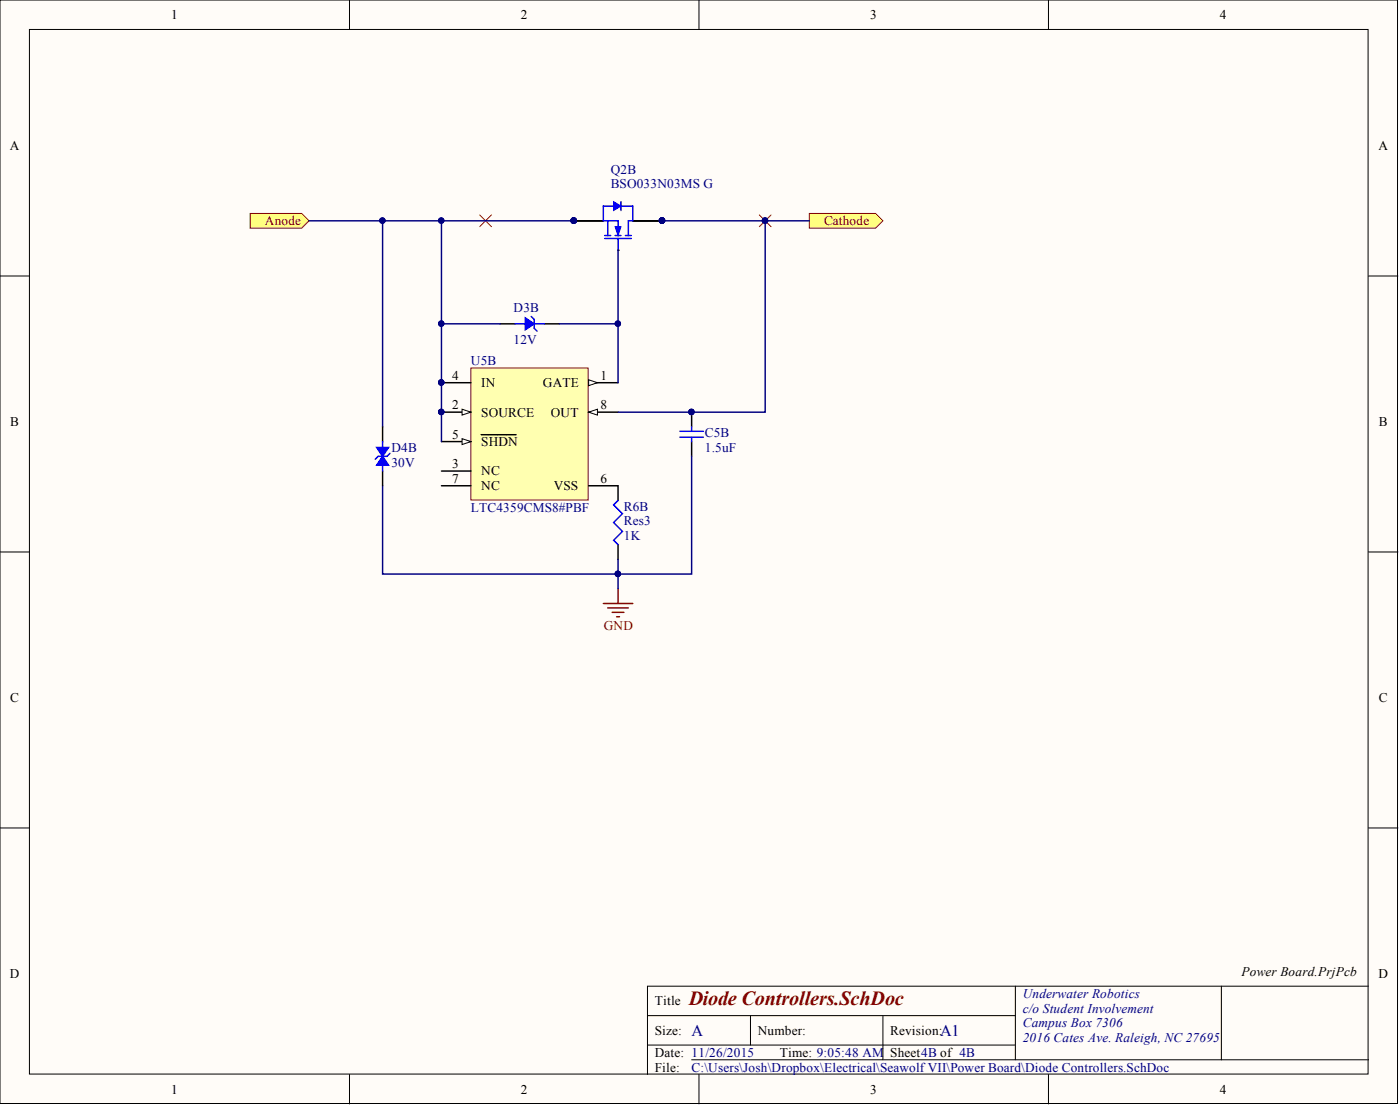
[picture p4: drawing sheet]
<svg xmlns="http://www.w3.org/2000/svg" width="241mm" height="190mm" viewBox="0 0 241 190" stroke-linecap="round" stroke-linejoin="round" font-family="sans-serif">
<g fill="#fffcf8" stroke="#000" stroke-width=".17">
<path d="M0 0h240.9v190.1h-240.9z"/>
<path d="M5.1 5.1h230.7v179.9h-230.7z"/>
</g>
<g fill="none" stroke="#000" stroke-width=".17">
<path d="M60.2 0v5.1M120.5 0v5.1M180.7 0v5.1M0 47.5h5.1M235.9 47.5h5M0 95.1h5.1M235.9 95.1h5M0 142.6h5.1M235.9 142.6h5M111.6 174.9h63.4M129.4 174.9v5.1M152.2 174.9v7.6"/>
<path d="M175 169.9v12.6M210.5 169.9v12.6M235.9 169.9h-124.3v15.2M60.2 185.1v5M111.6 180h63.4M119.2 182.5h116.7M120.5 185.1v5M180.7 185.1v5"/>
</g>
<path d="M81.2 63.4h20.2v22.7h-20.2z" fill="#ffffb0" stroke="#800000" stroke-width=".17"/>
<path d="M101.5 65.9h5" fill="none" stroke="#000" stroke-width=".25"/>
<path d="M101.5 65.4l1.5 .5-1.5 .5z" fill="#fffcf8"/>
<path d="M101.5 65.4l1.5 .5-1.5 .5z" fill="none" stroke="#000" stroke-width=".17"/>
<path d="M76.1 71h5.1M76.1 65.9h5.1M76.1 76.1h5.1M76.1 81.1h5.1" fill="none" stroke="#000" stroke-width=".25"/>
<circle cx="76.1" cy="65.9" r=".47" fill="#000080" stroke="#000080" stroke-width=".17"/>
<path d="M79.6 75.6l1.6 .5-1.6 .5z" fill="#fffcf8"/>
<path d="M79.6 75.6l1.6 .5-1.6 .5z" fill="none" stroke="#000" stroke-width=".17"/>
<path d="M82.9 74.9h6M101.5 71h5M76.1 83.7h5.1M101.5 83.7h5" fill="none" stroke="#000" stroke-width=".25"/>
<path d="M101.5 71l1.5-.5v1z" fill="#fffcf8"/>
<path d="M101.5 71l1.5-.5v1z" fill="none" stroke="#000" stroke-width=".17"/>
<circle cx="76.1" cy="65.9" r=".47" fill="#000080" stroke="#000080" stroke-width=".17"/>
<path d="M43.1 36.8h8.9l1.3 1.2-1.3 1.3h-8.9z" fill-rule="evenodd" fill="#ffff80" stroke="#800000" stroke-width=".17"/>
<path d="M106.5 83.7v2.5M106.5 93.8v2.5" fill="none" stroke="#000" stroke-width=".25"/>
<path d="M106.5 86.2l-.7 .8 1.5 1.5-1.5 1.5 1.5 1.5-1.5 1.5 .7 .8" fill="none" stroke="#00f" stroke-width=".25"/>
<path d="M139.5 36.8h11.4l1.3 1.2-1.3 1.3h-11.4z" fill-rule="evenodd" fill="#ffff80" stroke="#800000" stroke-width=".17"/>
<path d="M104 103.9h5.1M104.7 104.7h3.6M105.5 105.5h2M106.3 106.2h.5M106.5 101.4v2.5" fill="none" stroke="#800000" stroke-width=".25"/>
<path d="M98.9 38h5.1M109.1 38h5" fill="none" stroke="#000" stroke-width=".25"/>
<path d="M104 38h2.5v2.6M104.7 38v2.6M108.3 38v2.6M104.2 41.1h4.6M104.2 40.6h1.1M106 40.6h1M106.5 41.1v2M107.8 40.6h1" fill="none" stroke="#00f" stroke-width=".25"/>
<path d="M106 39h1l-.5 1.6z" fill="#00f"/>
<path d="M106 39h1l-.5 1.6z" fill="none" stroke="#00f" stroke-width=".17"/>
<path d="M105.8 34.7l1.2 .8-1.2 .8z" fill="#00f"/>
<path d="M105.8 34.7l1.2 .8-1.2 .8z" fill="none" stroke="#00f" stroke-width=".17"/>
<path d="M105.8 35.5h-1.8v2.5M107 34.7v1.6M107 35.5h2.1v2.5M88.8 55.8h5" fill="none" stroke="#00f" stroke-width=".25"/>
<path d="M86.2 55.8h2.6M93.8 55.8h2.6M106.5 43.1h.1" fill="none" stroke="#000" stroke-width=".25"/>
<path d="M82.7 37l2 2M84.7 37l-2 2M130.9 37l2 2M132.9 37l-2 2" fill="none" stroke="#f00" stroke-width=".17"/>
<circle cx="131.8" cy="38" r=".47" fill="#000080" stroke="#000080" stroke-width=".17"/>
<path d="M90.5 54.8l1.6 1-1.6 1z" fill="#00f"/>
<path d="M90.5 54.8l1.6 1-1.6 1zM65.9 76.1v5" fill="none" stroke="#00f" stroke-width=".25"/>
<path d="M91.6 54.5l.5 .5v1.5l.5 .5M117.2 75.3h4M117.2 74.3h4M119.2 75.3v.8" fill="none" stroke="#2106ec" stroke-width=".25"/>
<path d="M65.9 73.5v2.6M119.2 76.1v2.5M65.9 81.1v2.6" fill="none" stroke="#000" stroke-width=".25"/>
<path d="M65.9 38v35.5M98.9 38h-22.8v17.8M114.1 38h17.8v33h-25.4M131.9 38h7.6M86.2 55.8h-10.1v20.3M96.4 55.8h10.1M106.5 43.1v22.8M119.2 78.6v20.3h-53.3v-15.2" fill="none" stroke="#000080" stroke-width=".25"/>
<g fill="#000080" stroke="#000080" stroke-width=".17">
<circle cx="76.1" cy="38" r=".47"/>
<circle cx="76.1" cy="55.7" r=".47"/>
<circle cx="131.8" cy="38" r=".47"/>
<circle cx="106.5" cy="55.7" r=".47"/>
<circle cx="76.1" cy="65.9" r=".47"/>
<circle cx="106.5" cy="98.8" r=".47"/>
<circle cx="65.9" cy="38" r=".47"/>
</g>
<path d="M65.9 78.6l1.1 1.5h-2.1z" fill="#00f"/>
<path d="M65.9 78.6l1.1 1.5h-2.1z" fill="none" stroke="#00f" stroke-width=".25"/>
<path d="M67.2 78.1l-.5 .5h-1.5l-.5 .5" fill="none" stroke="#2106ec" stroke-width=".25"/>
<path d="M64.9 77.1h2.1l-1.1 1.5z" fill="#00f"/>
<path d="M64.9 77.1h2.1l-1.1 1.5z" fill="none" stroke="#00f" stroke-width=".25"/>
<path d="M53.3 38h22.8M106.5 96.3v5.1" fill="none" stroke="#000080" stroke-width=".25"/>
<g fill="#000080" stroke="#000080" stroke-width=".17">
<circle cx="106.5" cy="98.8" r=".47"/>
<circle cx="65.9" cy="38" r=".47"/>
<circle cx="76.1" cy="38" r=".47"/>
</g>
<text font-size="3.5" fill="#000080" x="118.2" y="73">PIC5B01</text>
<text font-size="3.5" fill="#800000" x="118.7" y="173.2">Diode Controllers.SchDoc</text>
<g font-size="2.8" fill="#000080">
<text x="119.2" y="178.4">A</text>
<text x="162.1" y="178.4">A1</text>
</g>
<g font-size="2.3">
<text x="29.5" y="3.3">1</text>
<text x="89.8" y="3.3">2</text>
<text x="150" y="3.3">3</text>
<text x="210.3" y="3.3">4</text>
<text x="1.7" y="25.8">A</text>
<text x="237.6" y="25.8">A</text>
<text x="77.9" y="65.4">4</text>
<text x="103.5" y="65.4">1</text>
<text x="77.9" y="70.5">2</text>
<text x="82.9" y="71.8">SOURCE</text>
<text x="82.9" y="66.7">IN</text>
<text x="93.6" y="66.7">GATE</text>
<text x="94.9" y="71.8">OUT</text>
<text x="103.5" y="70.5">8</text>
<text x="1.8" y="73.4">B</text>
<text x="77.9" y="75.6">5</text>
<text x="82.9" y="76.8">SHDN</text>
<text x="237.7" y="73.4">B</text>
<text x="77.9" y="80.6">3</text>
<text x="77.9" y="83.2">7</text>
<text x="82.9" y="81.9">NC</text>
<text x="103.5" y="83.2">6</text>
<text x="82.9" y="84.4">NC</text>
<text x="95.4" y="84.4">VSS</text>
<text x="1.8" y="120.9">C</text>
<text x="237.7" y="120.9">C</text>
<text x="1.7" y="168.4">D</text>
<text x="112.9" y="173.2">Title</text>
<text x="214" y="168.1">Power Board.PrjPcb</text>
<text x="237.6" y="168.4">D</text>
<text x="112.9" y="178.2">Size:</text>
<text x="130.6" y="178.2">Number:</text>
<text x="153.4" y="178.2">Revision:</text>
<text x="112.9" y="182">Date: 11/26/2015</text>
<text x="112.9" y="184.6">File:</text>
<text x="134.4" y="182">Time: 9:05:48 AM</text>
<text x="153.4" y="182">Sheet4B of 4B</text>
<text x="29.5" y="188.4">1</text>
<text x="89.8" y="188.4">2</text>
<text x="150" y="188.4">3</text>
<text x="210.3" y="188.4">4</text>
</g>
<g font-size="2.3" fill="#000080">
<text x="105.3" y="29.9">Q2B</text>
<text x="105.3" y="32.5">BSO033N03MS G</text>
<text x="88.5" y="53.8">D3B</text>
<text x="88.5" y="59.3">12V</text>
<text x="81.2" y="62.9">U5B</text>
<text x="67.5" y="77.8">D4B</text>
<text x="121.5" y="77.8">1.5uF</text>
<text x="121.5" y="75.3">C5B</text>
<text x="67.5" y="80.4">30V</text>
<text x="81.2" y="88.2">LTC4359CMS8#PBF</text>
<text x="107.5" y="88">R6B</text>
<text x="107.5" y="93">1K</text>
<text x="107.5" y="90.5">Res3</text>
<text x="176.3" y="171.9">Underwater Robotics</text>
<text x="176.3" y="174.4">c/o Student Involvement</text>
<text x="176.3" y="177">Campus Box 7306</text>
<text x="176.3" y="179.5">2016 Cates Ave. Raleigh, NC 27695</text>
<text x="119.2" y="184.6">C:\Users\Josh\Dropbox\Electrical\Seawolf VII\Power Board\Diode Controllers.SchDoc</text>
</g>
<g font-size="2.3" fill="#800000">
<text x="45.7" y="38.8">Anode</text>
<text x="142" y="38.8">Cathode</text>
<text x="104.1" y="108.5">GND</text>
</g>
<g font-size="1.4" fill="#000080">
<text x="98.4" y="38.4">PIQ2B03</text>
<text x="108.3" y="38.4">PIQ2B06</text>
<text x="75.5" y="71.2">PIU5B02</text>
</g>
</svg>
